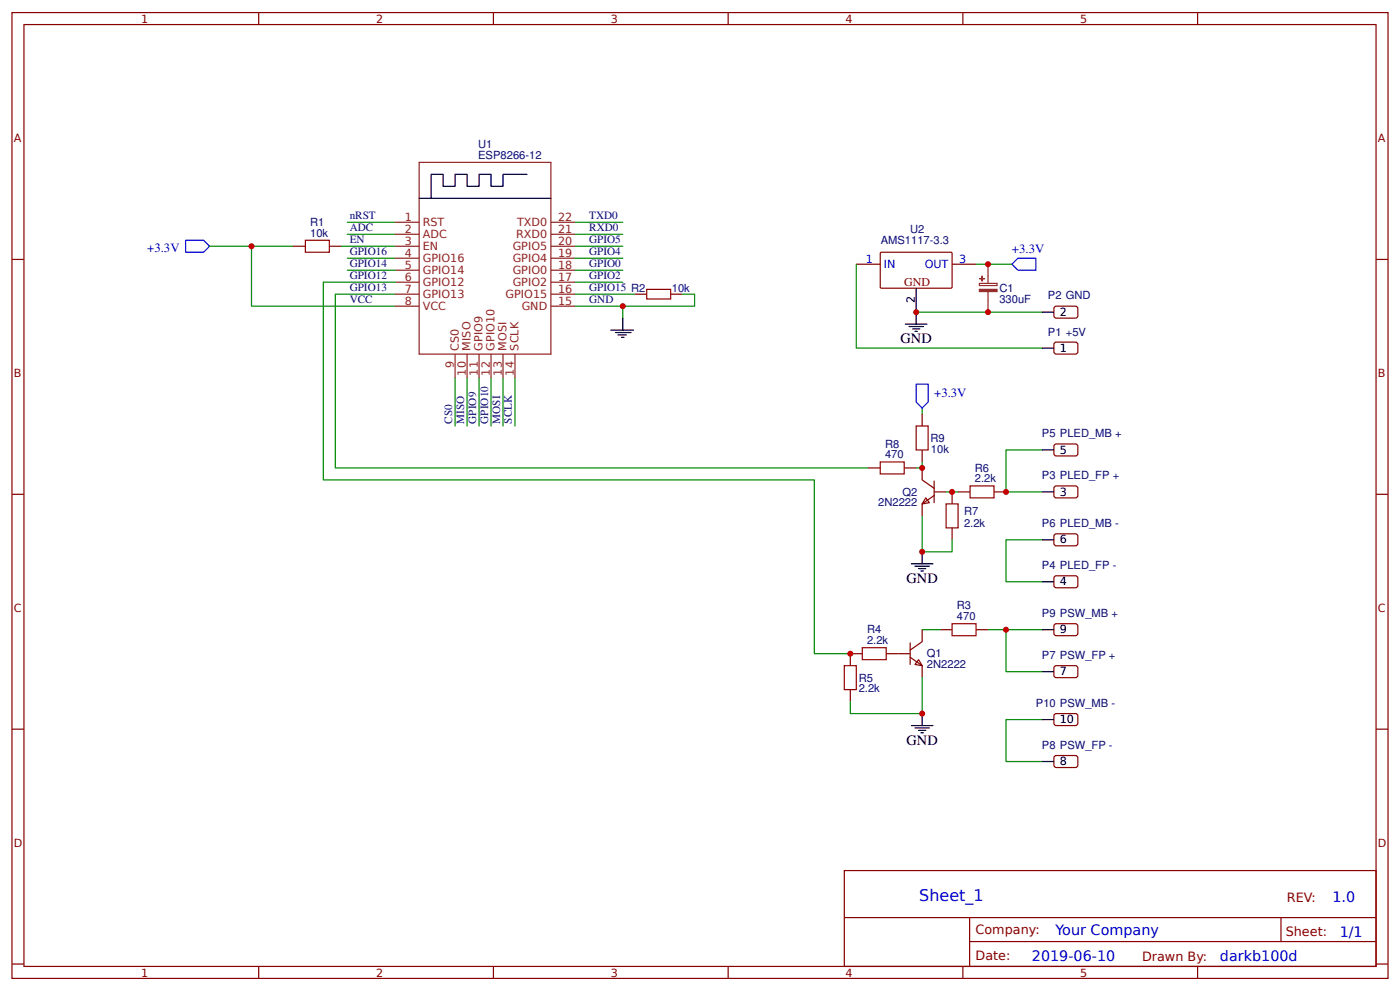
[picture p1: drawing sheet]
<svg xmlns="http://www.w3.org/2000/svg" width="309mm" height="219mm" viewBox="0 0 309 219" stroke-linecap="round" stroke-linejoin="round" font-family="sans-serif">
<g fill="none" stroke="#800" stroke-width=".26">
<path d="M2.6 2.8h304.1v213.2h-304.1zM5.3 5.4h298.7v208h-298.7zM57.1 2.8v2.6M109 2.8v2.6M160.9 2.8v2.6M212.7 2.8v2.6M264.6 2.8v2.6M2.6 57.3h2.7M64.8 54.4h2.7M72.8 54.4h2.6M189.2 58.3h5.3M194.6 55.7h15.6l.1 .3v7.5l-.2 .1h-15.5l-.1-.2v-7.4z"/>
<path d="M210.3 58.3h5.3M304 57.3h2.7M140.2 65h2.7M148.2 65h2.6M232.9 75.8l.5-.3 4.5 .1 .2 .5v1.8l-.5 .3-4.5-.1-.3-.4zM232.9 67.9l.5-.3 4.5 .1 .2 .4v1.9l-.5 .2h-4.5l-.3-.5zM203.7 91.4v2.7M203.7 99.4v2.6M232.9 98.3l.5-.3 4.5 .1 .2 .5v1.8l-.5 .3-4.5-.1-.3-.5zM2.6 109.1h2.7M191.8 103.3h2.7M199.8 103.3h2.6"/>
<path d="M203.7 103.3v2.7l2.7 1.8M204.5 109.9l.8 1.1-1.6 .3zM206.4 109.4l-2.7 1.9v2.6M206.4 108.6h2.6M206.4 106.2v4.8M210.3 108.6v2.7M210.3 116.5v2.7M211.7 108.6h2.6M219.6 108.6h2.6M232.9 107.6l.5-.3 4.5 .1 .2 .4v1.9l-.5 .2h-4.5l-.3-.5zM232.9 118.1l.5-.2h4.5l.2 .5v1.9l-.5 .2-4.5-.1-.3-.4zM304 109.1h2.7"/>
<path d="M203.7 139v2.7l-2.6 1.8M207.7 139h2.6M215.6 139h2.7M232.9 127.4l.5-.3 4.5 .1 .2 .5v1.8l-.5 .3-4.5-.1-.3-.5zM232.9 138l.5-.3 4.5 .1 .2 .4v1.9l-.5 .3-4.5-.1-.3-.5zM187.9 152.3v2.6M190.5 144.3h-2.6v2.7M195.8 144.3h5.3M201.1 145.1l2.6 1.9v2.6M201.1 141.9v4.8M202.9 145.7l.8 1.3-1.6-.3zM232.9 147.2l.5-.2h4.5l.2 .5v1.9l-.5 .2-4.5-.1-.3-.4z"/>
<path d="M232.9 157.8l.5-.2h4.5l.2 .5v1.8l-.5 .3-4.5-.1-.3-.4zM2.6 161h2.7M232.9 167.1l.5-.3 4.5 .1 .2 .4v1.9l-.5 .3-4.5-.1-.3-.5zM304 161h2.7M186.5 192.2h117.5v21.2h-117.5zM2.6 212.9h2.7M57.1 213.4v2.6M109 213.4v2.6M160.9 213.4v2.6M186.6 202.6h117.3M212.7 213.4v2.6M214.2 207.9h89.7"/>
<path d="M214.2 202.6v10.6M264.6 213.4v2.6M283 202.6v5.3M304 212.9h2.7"/>
</g>
<g fill="none" stroke="#080" stroke-width=".26">
<path d="M46.3 54.4h9.3M64.8 54.4h-9.2v13.2h31.7M75.4 54.4h11.9M76.7 49.1h10.6M76.7 51.7h10.6M76.7 57h10.6M76.7 59.7h10.6M127 49.1h10.6M127 51.7h10.6M127 54.4h10.6M127 57h10.6M127 59.7h10.6"/>
<path d="M189.2 58.3v18.6h41M215.6 58.3h8M87.3 65h-13.2v38.3h117.7M87.3 62.3h-15.9v43.7h108.5v38.3h8M127 67.6h10.6v2.6M127 62.3h10.6M127 65h13.2M150.8 65h2.7v2.6h-15.9M202.4 68.9h27.8M100.5 83.5v10.6M103.2 83.5v10.6M105.8 83.5v10.6"/>
<path d="M108.5 83.5v10.6M111.1 83.5v10.6M113.8 83.5v10.6M203.7 90.1v1.3M230.2 99.4h-8v9.2h8M203.7 113.9v7.9h6.6v-2.6M203.7 102v1.3h-1.3M209 108.6h2.7M230.2 119.2h-8v9.3h8M203.7 139h4M218.3 139h3.9M230.2 139h-8v9.3h8"/>
<path d="M203.7 149.6v8h-15.8v-2.7M230.2 158.9h-8v9.2h8"/>
</g>
<g fill="none" stroke="#000" stroke-width=".26">
<path d="M116.4 38.5h-5.3v2.6h-2.6v-2.6h-2.7v2.6h-2.6v-2.6h-2.7v2.6h-2.6v-2.6h-2.7v5.3M92.6 43.8h29.1M134.9 72.9h5.1M136 73.4h3.4M136.5 74h1.9M137.3 74.5h.5M137.6 70.2v2.7M200 71.6h4.8M200.8 72.1h3.2M201.6 72.6h1.6M202.1 73.2h.6M202.4 63.6v8"/>
<path d="M230.2 76.9h2.6M230.2 68.9h2.6M230.2 99.4h2.6M230.2 108.6h2.6M230.2 119.2h2.6M201.3 124.5h4.8M202.1 125h3.2M202.9 125.5h1.6M203.5 126.1h.5M203.7 121.8v2.7M230.2 128.5h2.6M230.2 139h2.6"/>
<path d="M203.7 157.6v2.6M230.2 148.3h2.6M230.2 158.9h2.6M201.3 160.2h4.8M202.1 160.7h3.2M202.9 161.3h1.6M203.5 161.8h.5M230.2 168.1h2.6"/>
</g>
<g fill="none" stroke="#8d2323" stroke-width=".26">
<path d="M92.6 35.9h29.1v42.3h-29.1zM87.3 57h5.3M87.3 49.1h5.3M87.3 51.7h5.3M87.3 59.7h5.3M87.3 54.4h5.3M121.7 57h5.3M121.7 49.1h5.3M121.7 51.7h5.3M121.7 59.7h5.3M121.7 54.4h5.3M218.3 58.3v4.3"/>
<path d="M87.3 67.6h5.3M87.3 62.3h5.3M87.3 65h5.3M100.5 78.2v5.3M103.2 78.2v5.3M105.8 78.2v5.3M108.5 78.2v5.3M111.1 78.2v5.3M113.8 78.2v5.3M121.7 67.6h5.3M121.7 62.3h5.3M121.7 65h5.3"/>
<path d="M216.4 62.6h3.9v.5h-3.9zM218.3 64.4v4.5"/>
</g>
<path d="M67.5 53h5.3v2.7h-5.3zM142.9 63.9h5.3v2.1h-5.3zM202.4 94.1h2.7v5.3h-2.7zM194.5 102h5.3v2.6h-5.3zM209 111.3h2.7v5.2h-2.7zM214.3 107.3h5.3v2.6h-5.3zM210.3 137.7h5.3v2.7h-5.3zM186.5 147h2.7v5.3h-2.7zM190.5 143h5.3v2.7h-5.3z" fill="none" stroke="#a00000" stroke-width=".26"/>
<path d="M41 53h4l1.3 1.4-1.3 1.3h-4zM224.9 57h4v2.7h-4l-1.3-1.4zM202.4 84.8h2.7v4l-1.4 1.3-1.3-1.3z" fill="none" stroke="#00f" stroke-width=".26"/>
<g fill="#8d2323" stroke="#8d2323" stroke-width=".26">
<path d="M216.4 63.9h3.9v.5h-3.9z"/>
<path d="M216.4 61.5h1.1z"/>
<path d="M217 61v1z"/>
</g>
<g fill="#c00">
<circle cx="218.3" cy="68.9" r=".66"/>
<circle cx="218.3" cy="58.3" r=".66"/>
<circle cx="55.6" cy="54.4" r=".66"/>
<circle cx="187.9" cy="144.3" r=".66"/>
<circle cx="210.3" cy="108.6" r=".66"/>
<circle cx="137.6" cy="67.6" r=".66"/>
<circle cx="203.7" cy="103.3" r=".66"/>
<circle cx="222.3" cy="108.6" r=".66"/>
<circle cx="203.7" cy="157.6" r=".66"/>
<circle cx="203.7" cy="121.8" r=".66"/>
<circle cx="222.3" cy="139" r=".66"/>
<circle cx="202.4" cy="68.9" r=".66"/>
</g>
<text font-size="3.5" fill="#00f" x="203.1" y="199">Sheet_1</text>
<g font-size="3.2">
<text x="199" y="75.8">GND</text>
<text x="200.3" y="128.7">GND</text>
<text x="200.3" y="164.4">GND</text>
</g>
<g font-size="3.2" fill="#00f">
<text x="294.4" y="199.2">1.0</text>
<text x="233.2" y="206.3">Your Company</text>
<text x="296" y="206.9">1/1</text>
<text x="228" y="212.2">2019-06-10</text>
<text x="269.5" y="212.1">darkb100d</text>
</g>
<g font-size="2.8" fill="#00f">
<text x="32.5" y="55.6">+3.3V</text>
<text x="223.6" y="55.9">+3.3V</text>
<text x="206.4" y="87.6">+3.3V</text>
</g>
<g font-size="2.8" fill="#800">
<text x="284.3" y="199.2">REV:</text>
<text x="215.5" y="206.3">Company:</text>
<text x="284.1" y="206.8">Sheet:</text>
<text x="215.5" y="212.1">Date:</text>
<text x="252.3" y="212.1">Drawn By:</text>
</g>
<text font-size="2.6" fill="#800" x="199.8" y="63.1">GND</text>
<g font-size="2.5" fill="#800">
<text x="31.2" y="5">1</text>
<text x="83.1" y="5">2</text>
<text x="134.9" y="5">3</text>
<text x="186.8" y="5">4</text>
<text x="238.7" y="5">5</text>
<text x="3" y="31.4">A</text>
<text x="304.4" y="31.4">A</text>
<text x="3" y="83.2">B</text>
<text x="304.4" y="83.2">B</text>
<text x="3" y="135.1">C</text>
<text x="304.4" y="135.1">C</text>
<text x="3" y="186.9">D</text>
<text x="304.4" y="186.9">D</text>
<text x="31.2" y="215.6">1</text>
<text x="83.1" y="215.6">2</text>
<text x="134.9" y="215.6">3</text>
<text x="186.8" y="215.6">4</text>
<text x="238.7" y="215.6">5</text>
</g>
<g font-size="2.5" fill="#000080">
<text x="105.6" y="35.1">ESP8266-12</text>
<text x="105.6" y="32.6">U1</text>
<text x="68.5" y="52.3">10k</text>
<text x="68.5" y="49.9">R1</text>
<text x="77.3" y="48.4">nRST</text>
<text x="77.3" y="51.1">ADC</text>
<text x="77.3" y="53.7">EN</text>
<text x="130.2" y="48.4">TXD0</text>
<text x="130.2" y="51.1">RXD0</text>
<text x="130.2" y="53.7">GPIO5</text>
<text x="194.6" y="54">AMS1117-3.3</text>
<text x="201.1" y="51.3">U2</text>
<text x="77.3" y="56.4">GPIO16</text>
<text x="77.3" y="59">GPIO14</text>
<text x="130.2" y="56.4">GPIO4</text>
<text x="130.2" y="59">GPIO0</text>
<text x="77.3" y="61.6">GPIO12</text>
<text x="77.3" y="64.3">GPIO13</text>
<text x="130.2" y="61.6">GPIO2</text>
<text x="130.2" y="64.3">GPIO15 R2</text>
<text x="148.4" y="64.4">10k</text>
<text x="220.8" y="64.5">C1</text>
<text x="77.3" y="66.9">VCC</text>
<text x="130.2" y="66.9">GND</text>
<text x="220.8" y="66.9">330uF</text>
<text x="231.5" y="66.1">P2 GND</text>
<text x="231.5" y="74.1">P1 +5V</text>
<text x="99.9" y="93.5" transform="rotate(-90 99.9 93.5)">CS0</text>
<text x="102.5" y="93.5" transform="rotate(-90 102.5 93.5)">MISO</text>
<text x="105.2" y="93.5" transform="rotate(-90 105.2 93.5)">GPIO9</text>
<text x="107.8" y="93.5" transform="rotate(-90 107.8 93.5)">GPIO10</text>
<text x="110.5" y="93.5" transform="rotate(-90 110.5 93.5)">MOSI</text>
<text x="113.1" y="93.5" transform="rotate(-90 113.1 93.5)">SCLK</text>
<text x="195.5" y="101.2">470</text>
<text x="195.5" y="98.8">R8</text>
<text x="205.6" y="97.6">R9</text>
<text x="205.7" y="99.9">10k</text>
<text x="230.2" y="96.6">P5 PLED_MB +</text>
<text x="215.4" y="106.5">2.2k</text>
<text x="215.4" y="104.2">R6</text>
<text x="230.2" y="105.8">P3 PLED_FP +</text>
<text x="194" y="111.8">2N2222</text>
<text x="199.4" y="109.4">Q2</text>
<text x="213" y="113.8">R7</text>
<text x="213" y="116.4">2.2k</text>
<text x="230.2" y="116.4">P6 PLED_MB -</text>
<text x="230.2" y="125.7">P4 PLED_FP -</text>
<text x="211.4" y="136.9">470</text>
<text x="211.4" y="134.5">R3</text>
<text x="230.2" y="136.2">P9 PSW_MB +</text>
<text x="191.6" y="142.2">2.2k</text>
<text x="191.6" y="139.8">R4</text>
<text x="204.8" y="147.5">2N2222</text>
<text x="204.8" y="145.1">Q1</text>
<text x="230.2" y="145.5">P7 PSW_FP +</text>
<text x="189.7" y="152.9">2.2k</text>
<text x="189.7" y="150.5">R5</text>
<text x="228.9" y="156.1">P10 PSW_MB -</text>
<text x="230.2" y="165.3">P8 PSW_FP -</text>
</g>
<g font-size="2.5" fill="#8d2323">
<text x="89.4" y="48.8">1</text>
<text x="89.4" y="51.5">2</text>
<text x="93.4" y="49.9">RST</text>
<text x="93.4" y="52.5">ADC</text>
<text x="114" y="52.5">RXD0</text>
<text x="114.2" y="49.9">TXD0</text>
<text x="123.3" y="48.8">22</text>
<text x="123.3" y="51.5">21</text>
<text x="89.4" y="56.8">4</text>
<text x="89.4" y="59.4">5</text>
<text x="89.4" y="54.1">3</text>
<text x="93.4" y="57.8">GPIO16</text>
<text x="93.4" y="55.2">EN</text>
<text x="113.3" y="57.8">GPIO4</text>
<text x="113.3" y="55.2">GPIO5</text>
<text x="123.3" y="56.8">19</text>
<text x="123.3" y="59.4">18</text>
<text x="123.3" y="54.1">20</text>
<text x="89.4" y="62">6</text>
<text x="89.4" y="64.7">7</text>
<text x="93.4" y="60.5">GPIO14</text>
<text x="93.4" y="63.1">GPIO12</text>
<text x="93.4" y="65.7">GPIO13</text>
<text x="111.7" y="65.7">GPIO15</text>
<text x="113.3" y="63.1">GPIO2</text>
<text x="113.3" y="60.5">GPIO0</text>
<text x="123.3" y="62">17</text>
<text x="123.3" y="64.7">16</text>
<text x="89.4" y="67.3">8</text>
<text x="93.4" y="68.4">VCC</text>
<text x="115.3" y="68.4">GND</text>
<text x="123.3" y="67.3">15</text>
<text x="101.3" y="77.4" transform="rotate(-90 101.3 77.4)">CS0</text>
<text x="104" y="77.4" transform="rotate(-90 104 77.4)">MISO</text>
<text x="106.6" y="77.4" transform="rotate(-90 106.6 77.4)">GPIO9</text>
<text x="109.3" y="77.4" transform="rotate(-90 109.3 77.4)">GPIO10</text>
<text x="111.9" y="77.4" transform="rotate(-90 111.9 77.4)">MOSI</text>
<text x="114.6" y="77.4" transform="rotate(-90 114.6 77.4)">SCLK</text>
<text x="100.3" y="81.3" transform="rotate(-90 100.3 81.3)">9</text>
<text x="102.9" y="82.9" transform="rotate(-90 102.9 82.9)">10</text>
<text x="105.6" y="82.9" transform="rotate(-90 105.6 82.9)">11</text>
<text x="108.2" y="82.9" transform="rotate(-90 108.2 82.9)">12</text>
<text x="110.9" y="82.9" transform="rotate(-90 110.9 82.9)">13</text>
<text x="113.5" y="82.9" transform="rotate(-90 113.5 82.9)">14</text>
</g>
<g font-size="2.5" fill="#00f">
<text x="191.3" y="58.1">1</text>
<text x="195.3" y="59.1">IN</text>
<text x="204.3" y="59.1">OUT</text>
<text x="211.9" y="58.1">3</text>
</g>
<g font-size="2.5">
<text x="202.1" y="66.8" transform="rotate(-90 202.1 66.8)">2</text>
<text x="234.2" y="69.7">2</text>
<text x="234.2" y="77.7">1</text>
<text x="234.2" y="100.1">5</text>
<text x="234.2" y="109.4">3</text>
<text x="234.2" y="120">6</text>
<text x="234.2" y="129.2">4</text>
<text x="234.2" y="139.8">9</text>
<text x="234.2" y="149.1">7</text>
<text x="234.2" y="159.7">10</text>
<text x="234.2" y="168.9">8</text>
</g>
</svg>
